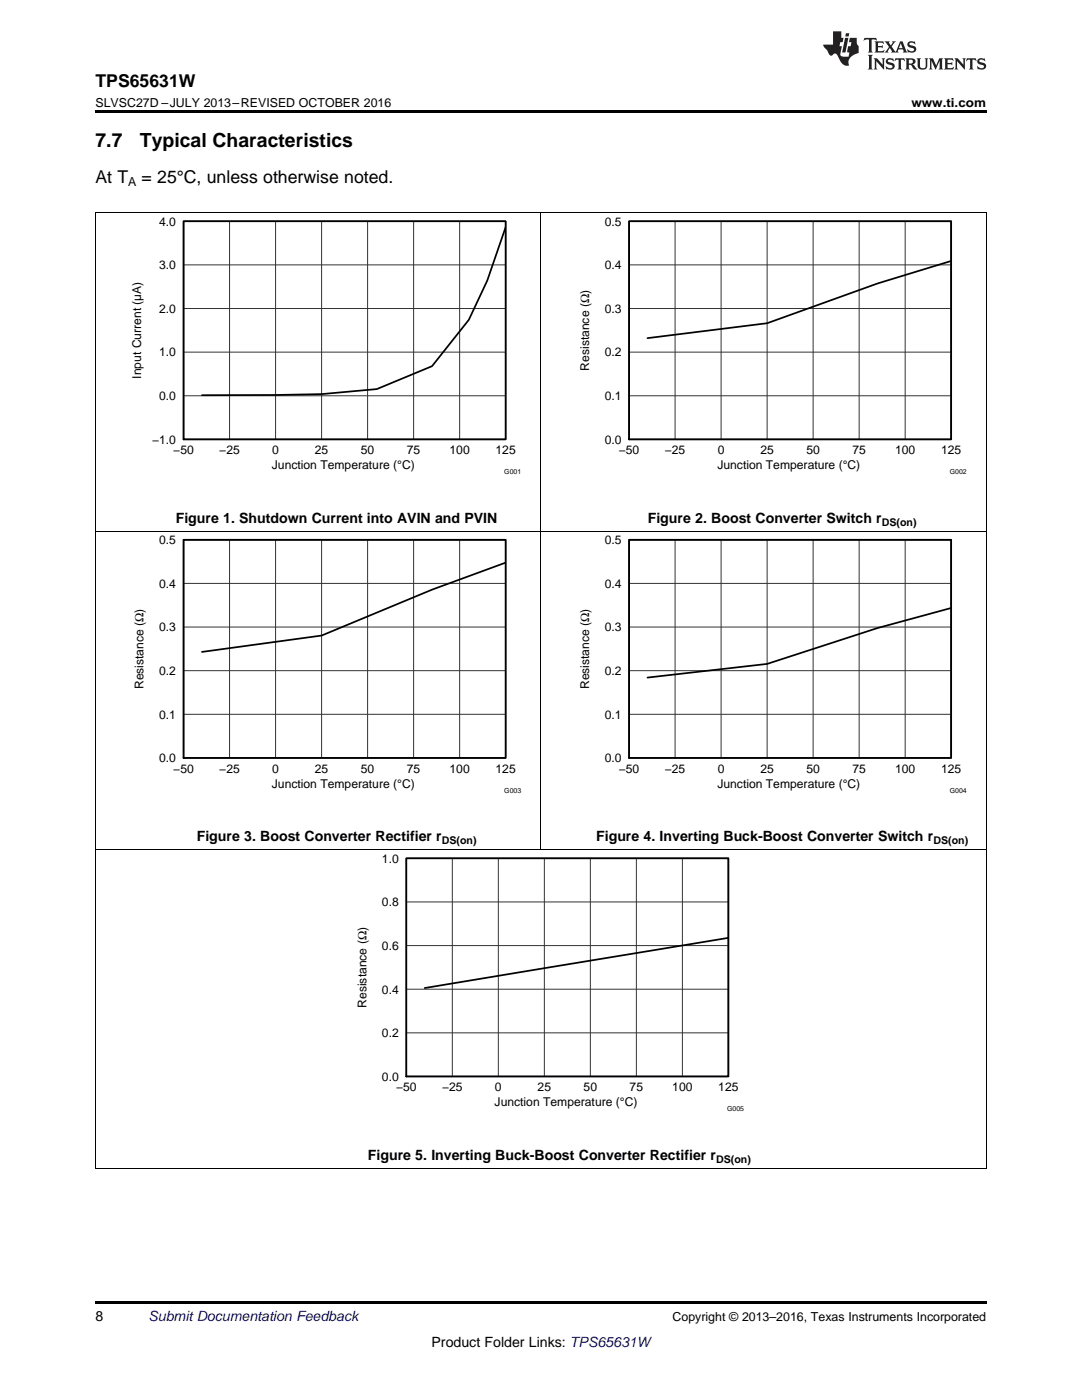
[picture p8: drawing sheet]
<svg xmlns="http://www.w3.org/2000/svg" width="216mm" height="279mm" viewBox="0 0 216 279" stroke-linecap="round" stroke-linejoin="round" font-family="sans-serif">
<path d="M19 22h177.8v.5h-177.8zM19 233.2h.2zM196.7 233.2h.1zM19 259.7h177.8v.5h-177.8z" fill="#000"/>
<path d="M19 42.5h177.8M19.1 42.5v190.7M107.9 42.5v127.2M196.8 42.5v190.7M19 106h177.8M19 169.6h177.8M19 233.2h177.8" fill="none" stroke="#000" stroke-width=".2"/>
<path d="M36.6 44.2h64.3v43.5h-64.3zM125.5 44.2h64.3v43.5h-64.3zM36.6 107.7h64.3v43.6h-64.3zM125.5 107.7h64.3v43.6h-64.3zM81.1 171.3h64.2v43.5h-64.2z" fill="none" stroke="#000" stroke-width=".26"/>
<g fill="none" stroke="#333" stroke-width=".2">
<path d="M36.6 44.2h64.3v43.5h-64.3zM36.6 52.9h64.3M45.8 44.2v43.5M55 44.2v43.5M64.2 44.2v43.5M73.3 44.2v43.5M82.5 44.2v43.5M91.7 44.2v43.5M125.5 44.2h64.3v43.5h-64.3zM125.5 52.9h64.3M134.7 44.2v43.5M143.9 44.2v43.5"/>
<path d="M153.1 44.2v43.5M162.2 44.2v43.5M171.4 44.2v43.5M180.6 44.2v43.5M36.6 79h64.3M36.6 70.3h64.3M36.6 61.6h64.3M125.5 79h64.3M125.5 70.3h64.3M125.5 61.6h64.3M36.6 107.7h64.3v43.6h-64.3zM36.6 116.4h64.3"/>
<path d="M45.8 107.7v43.6M55 107.7v43.6M64.2 107.7v43.6M73.3 107.7v43.6M82.5 107.7v43.6M91.7 107.7v43.6M125.5 107.7h64.3v43.6h-64.3zM125.5 116.4h64.3M134.7 107.7v43.6M143.9 107.7v43.6M153.1 107.7v43.6M162.2 107.7v43.6"/>
<path d="M171.4 107.7v43.6M180.6 107.7v43.6M36.6 133.8h64.3M36.6 125.1h64.3M125.5 133.8h64.3M125.5 125.1h64.3M36.6 142.6h64.3M125.5 142.6h64.3M81.1 171.3h64.2v43.5h-64.2zM90.3 171.3v43.5M99.4 171.3v43.5M108.6 171.3v43.5"/>
<path d="M117.8 171.3v43.5M127 171.3v43.5M136.2 171.3v43.5M81.1 197.4h64.2M81.1 188.7h64.2M81.1 180h64.2M81.1 206.1h64.2"/>
</g>
<path d="M36.6 44.2h64.3v43.5h-64.3zM100.9 45.3l-3.7 10.7-3.6 7.8-7.4 9.3-11 4.6-11 1-23.9 .2M125.5 44.2h64.3v43.5h-64.3zM189.8 52.1l-14.7 4.5-22 7.9-23.9 3M36.6 107.7h64.3v43.6h-64.3zM100.9 112.3l-14.7 5.4-22 9.1-23.9 3.3M125.5 107.7h64.3v43.6h-64.3zM189.8 121.3l-14.7 4-22 7.2-23.9 2.7M81.1 171.3h64.2v43.5h-64.2zM145.3 187.2l-60.6 10" fill="none" stroke="#000" stroke-width=".35"/>
<g fill="#231f20">
<path d="M172.5 7.6l-.1 .5 .4-.2h.6v.1v2.1l-.2 .4h.9l-.2-.4v-2.1l.1-.1h.5l.5 .2-.2-.5zM174.5 8.3l.2 .3v1.5l-.2 .4h1.8l.2-.6a1.04 1.04 0 0 1-1.3 .2v-.7h.6l.3 .2v-.6l-.3 .2h-.6v-.6l.8-.1 .4 .3-.2-.5zM176.5 8.3l.9 1.1-.9 1.1h.8l-.2-.2 .4-.7 .5 .7-.2 .2h1.5l-.2-.2 .2-.4h.9l.1 .4-.2 .2h1l-.3-.3-.7-1.9h-.5l-.9 2-.8-1 .9-1h-.8l.1 .3-.4 .5-.3-.6 .1-.2zM179.7 8.6l.4 1h-.7zM181.3 8.4a.63 .63 0 0 0-.2 .7 .63 .63 0 0 0 .6 .4l.6 .2 .1 .2a.75 .75 0 0 1-.7 .4 .75 .75 0 0 1-.6-.5l.1 .7 .1-.1a1.11 1.11 0 0 0 1.5-.6 1.13 1.13 0 0 0-1.2-.8l-.1-.4a1.04 1.04 0 0 1 1.2 .2l-.2-.5-.2 .1-.4-.2zM173.2 10.9l.2 .4v2.2l-.2 .4h1l-.3-.4v-2.2l.3-.4zM174.3 11.6l.3 .4v1.5l-.3 .4h.8l-.2-.4v-1.3l1.5 1.7v-1.9l.2-.4h-.7l.2 .4v.9l-1.1-1.3zM177 11.8a.62 .62 0 0 0-.2 .7 .62 .62 0 0 0 .6 .4l.6 .1 .1 .3a.76 .76 0 0 1-.7 .3 .76 .76 0 0 1-.7-.4l.2 .7 .1-.1a1.11 1.11 0 0 0 1.5-.6 1.13 1.13 0 0 0-1.2-.8l-.1-.4a1.04 1.04 0 0 1 1.2 .2l-.2-.6-.2 .1-.5-.1zM178.7 11.6l-.2 .6a.61 .61 0 0 1 .8-.3v1.6l-.2 .4h.9l-.2-.4v-1.6a.63 .63 0 0 1 .7 .3l-.1-.6zM180.6 11.6l.3 .4v1.5l-.3 .4h1l-.2-.2-.1-.8 .6 .2a.76 .76 0 0 0 1.2 .7l-1-1a.58 .58 0 0 0 .6-.5 .58 .58 0 0 0-.5-.6zM181.4 11.9h.1a.45 .45 0 0 1 .5 .1 .45 .45 0 0 1 .1 .5l-.8 .2zM182.9 11.6l.2 .2a2.17 2.17 0 0 0 .3 1.9 .99 .99 0 0 0 1.6-.6v-1.1l.2-.4h-.7l.2 .2a1.92 1.92 0 0 1-.2 1.8 .6 .6 0 0 1-.9-.5v-1.1l.2-.4zM185.4 11.6l.2 .4v1.5l-.2 .4h.7l-.2-.4v-1.4l.8 1.8 .8-1.8v1.4l-.2 .4h.9l-.2-.4v-1.5l.2-.4h-.8l-.6 1.5-.6-1.5zM188.4 11.6l.2 .4v1.5l-.2 .4h1.8l.1-.6a1.04 1.04 0 0 1-1.2 .1v-.6h.5l.4 .2v-.6l-.4 .2h-.5v-.7h.8l.3 .3-.1-.6zM190.5 11.6l.2 .4v1.5l-.2 .4h.7l-.2-.4v-1.3l1.5 1.7v-1.9l.2-.4h-.7l.2 .4v.9l-1.1-1.3zM192.9 11.6l-.1 .6a.61 .61 0 0 1 .7-.3l.1 1.6-.3 .4h1l-.3-.4 .1-1.6a.63 .63 0 0 1 .7 .3l-.1-.6zM195.2 11.8a.62 .62 0 0 0-.2 .7 .62 .62 0 0 0 .6 .4l.6 .1 .1 .3a.76 .76 0 0 1-.7 .3 .76 .76 0 0 1-.6-.4l.1 .7 .1-.1a1.11 1.11 0 0 0 1.6-.6 1.13 1.13 0 0 0-1.3-.8l-.1-.4a1.04 1.04 0 0 1 1.2 .2l-.1-.6-.2 .1-.5-.1z"/>
<path d="M166.2 6.3v2.6h-1.9v.4l.8 .9a.91 .91 0 0 0 1 .8 .56 .56 0 0 1 .5-.3 .56 .56 0 0 1 .5 .3l.4 .8a1.53 1.53 0 0 0 1.9 1.2 1.54 1.54 0 0 1 1-2.1l.9-.3v-1.4a1.52 1.52 0 0 1-.4-1.6h-1.3l-.2 .8h.5l-.2 .8h-.5l-.1 1v.2l.4 .1-.2 .8a1.93 1.93 0 0 1-1.6-.3l.3-1.8h-.5l.2-.8h.4l.2-.8h-.4v-1.3zM168.6 7.6l-.6 2.9h.7l.6-2.9zM168.8 6.6l-.1 .7h.6l.2-.7z"/>
</g>
<g font-size="3.9">
<text x="19" y="29.3">7.7</text>
<text x="27.9" y="29.3">Typical Characteristics</text>
</g>
<g font-size="3.5">
<text x="19" y="17.3">TPS65631W</text>
<text x="19" y="36.5">At T</text>
<text x="28.3" y="36.5">= 25°C, unless otherwise noted.</text>
</g>
<g font-size="2.8">
<text x="35.1" y="104.3">Figure 1. Shutdown Current into AVIN and PVIN</text>
<text x="129.3" y="104.3">Figure 2. Boost Converter Switch r</text>
<text x="39.3" y="167.9">Figure 3. Boost Converter Rectifier r</text>
<text x="119" y="167.9">Figure 4. Inverting Buck-Boost Converter Switch r</text>
<text x="73.4" y="231.5">Figure 5. Inverting Buck-Boost Converter Rectifier r</text>
<text x="19" y="263.6">8</text>
<text x="86.1" y="268.9">Product Folder Links: TPS65631W</text>
</g>
<text font-size="2.8" fill="#0000c8" x="29.6" y="263.6">Submit Documentation Feedback</text>
<g font-size="2.5">
<text x="19" y="21.4">SLVSC27D –JULY 2013–REVISED OCTOBER 2016</text>
<text x="181.9" y="21.4">www.ti.com</text>
<text x="25.6" y="37.2">A</text>
<text x="134.2" y="263.6">Copyright © 2013–2016, Texas Instruments Incorporated</text>
</g>
<g font-size="2.4">
<text x="31.8" y="45">4.0</text>
<text x="120.7" y="45">0.5</text>
<text x="31.8" y="53.7">3.0</text>
<text x="120.7" y="53.7">0.4</text>
<text x="31.8" y="62.4">2.0</text>
<text x="120.7" y="62.4">0.3</text>
<text x="31.8" y="71.1">1.0</text>
<text x="120.7" y="71.1">0.2</text>
<text x="28.2" y="75.6" transform="rotate(-90 28.2 75.6)">Input Current (µA)</text>
<text x="117.6" y="74" transform="rotate(-90 117.6 74)">Resistance (Ω)</text>
<text x="31.8" y="79.9">0.0</text>
<text x="120.7" y="79.9">0.1</text>
<text x="30.4" y="88.6">−1.0</text>
<text x="120.7" y="88.6">0.0</text>
<text x="34.6" y="90.7">−50</text>
<text x="43.8" y="90.7">−25</text>
<text x="54.2" y="93.7">Junction Temperature (°C)</text>
<text x="54.3" y="90.7">0</text>
<text x="62.8" y="90.7">25</text>
<text x="72" y="90.7">50</text>
<text x="81.2" y="90.7">75</text>
<text x="89.7" y="90.7">100</text>
<text x="98.9" y="90.7">125</text>
<text x="123.5" y="90.7">−50</text>
<text x="132.7" y="90.7">−25</text>
<text x="143.1" y="93.7">Junction Temperature (°C)</text>
<text x="143.2" y="90.7">0</text>
<text x="151.7" y="90.7">25</text>
<text x="160.9" y="90.7">50</text>
<text x="170.1" y="90.7">75</text>
<text x="178.6" y="90.7">100</text>
<text x="187.8" y="90.7">125</text>
<text x="31.8" y="108.6">0.5</text>
<text x="120.7" y="108.6">0.5</text>
<text x="31.8" y="117.3">0.4</text>
<text x="120.7" y="117.3">0.4</text>
<text x="31.8" y="126">0.3</text>
<text x="120.7" y="126">0.3</text>
<text x="28.7" y="137.5" transform="rotate(-90 28.7 137.5)">Resistance (Ω)</text>
<text x="31.8" y="134.7">0.2</text>
<text x="117.6" y="137.5" transform="rotate(-90 117.6 137.5)">Resistance (Ω)</text>
<text x="120.7" y="134.7">0.2</text>
<text x="31.8" y="143.4">0.1</text>
<text x="120.7" y="143.4">0.1</text>
<text x="31.8" y="152.1">0.0</text>
<text x="34.6" y="154.2">−50</text>
<text x="43.8" y="154.2">−25</text>
<text x="54.3" y="154.2">0</text>
<text x="62.8" y="154.2">25</text>
<text x="72" y="154.2">50</text>
<text x="81.2" y="154.2">75</text>
<text x="89.7" y="154.2">100</text>
<text x="98.9" y="154.2">125</text>
<text x="120.7" y="152.1">0.0</text>
<text x="123.5" y="154.2">−50</text>
<text x="132.7" y="154.2">−25</text>
<text x="143.2" y="154.2">0</text>
<text x="151.7" y="154.2">25</text>
<text x="160.9" y="154.2">50</text>
<text x="170.1" y="154.2">75</text>
<text x="178.6" y="154.2">100</text>
<text x="187.8" y="154.2">125</text>
<text x="54.2" y="157.2">Junction Temperature (°C)</text>
<text x="143.1" y="157.2">Junction Temperature (°C)</text>
<text x="76.2" y="172.2">1.0</text>
<text x="76.2" y="180.9">0.8</text>
<text x="76.2" y="189.6">0.6</text>
<text x="73.1" y="201.1" transform="rotate(-90 73.1 201.1)">Resistance (Ω)</text>
<text x="76.2" y="198.3">0.4</text>
<text x="76.2" y="207">0.2</text>
<text x="76.2" y="215.7">0.0</text>
<text x="79" y="217.8">−50</text>
<text x="88.2" y="217.8">−25</text>
<text x="98.7" y="220.8">Junction Temperature (°C)</text>
<text x="98.8" y="217.8">0</text>
<text x="107.3" y="217.8">25</text>
<text x="116.5" y="217.8">50</text>
<text x="125.6" y="217.8">75</text>
<text x="134.1" y="217.8">100</text>
<text x="143.3" y="217.8">125</text>
</g>
<g font-size="2.1">
<text x="176" y="104.9">DS(on)</text>
<text x="88.2" y="168.5">DS(on)</text>
<text x="186.3" y="168.5">DS(on)</text>
<text x="142.9" y="232">DS(on)</text>
</g>
<g font-size="1.4">
<text x="100.6" y="94.6">G001</text>
<text x="189.5" y="94.6">G002</text>
<text x="100.6" y="158.2">G003</text>
<text x="189.5" y="158.2">G004</text>
<text x="145.1" y="221.7">G005</text>
</g>
</svg>
